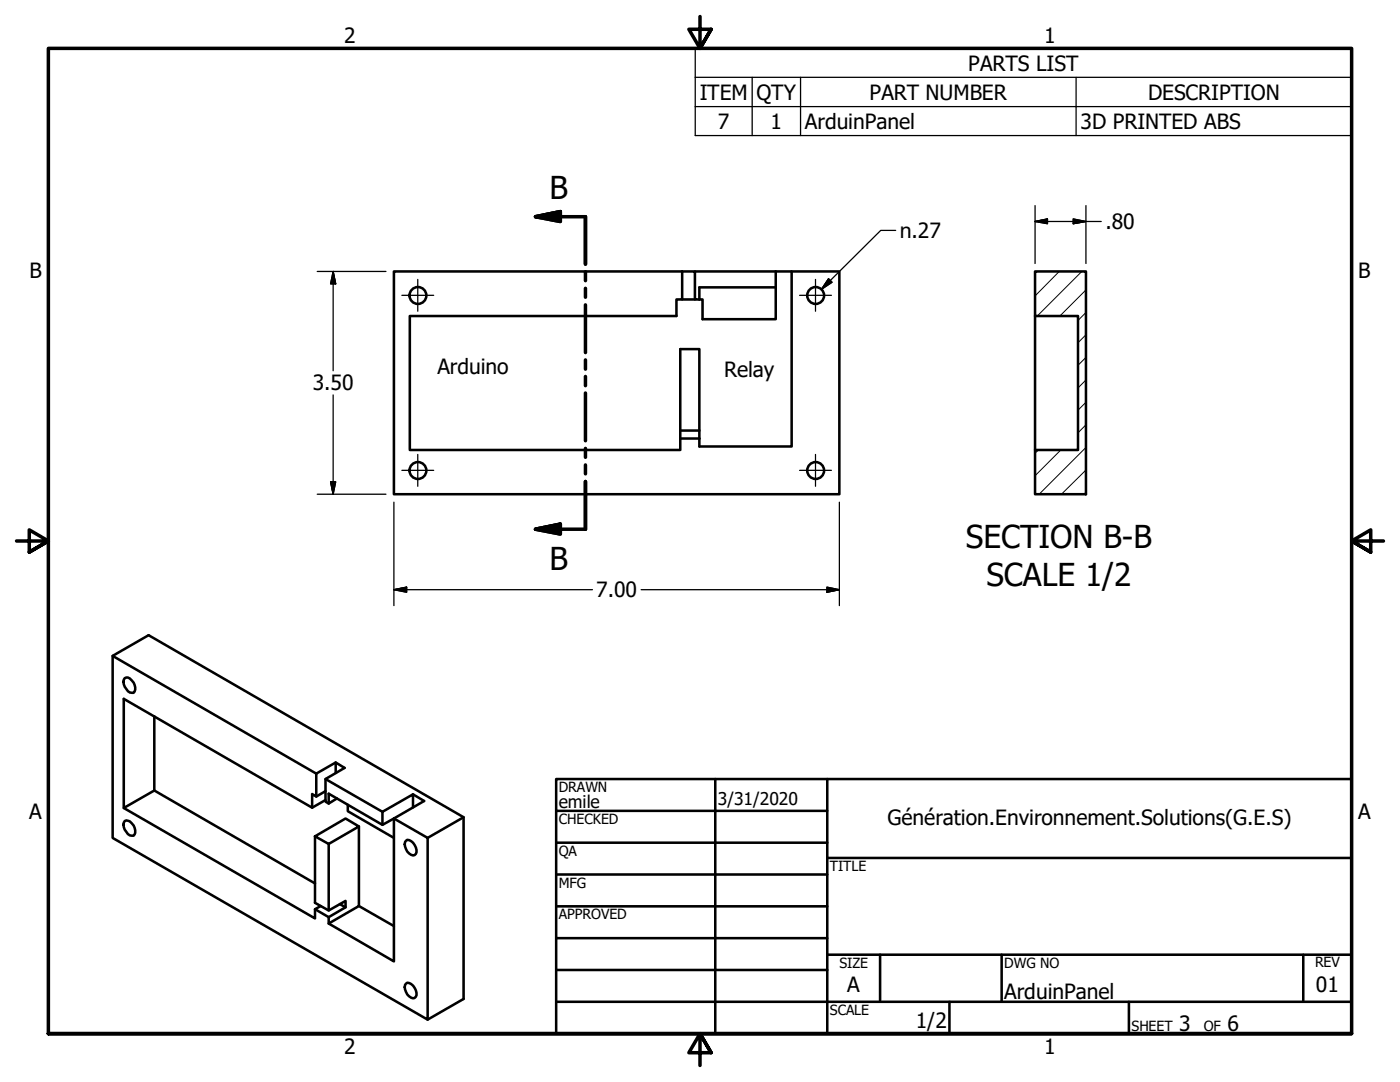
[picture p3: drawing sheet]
<svg xmlns="http://www.w3.org/2000/svg" width="279mm" height="216mm" viewBox="0 0 279 216" stroke-linecap="round" stroke-linejoin="round" font-family="sans-serif">
<!-- layer: Hatch (ANSI) -->
<g fill="none" stroke="#000" stroke-width=".2">
<path d="M206.9 54.2l-.3 .3M211.4 54.2l-4.8 4.9M215.9 54.2l-8.9 8.9M216.7 57.8l-5.2 5.3M216.7 75.8l-1.6 1.6M216.7 71.3l-1.6 1.6M216.7 66.8l-1.6 1.6M216.7 62.4l-1.6 1.5M207.3 89.8l-.7 .6M211.7 89.8l-5.1 5.1M216.7 98.2l-.4 .4M216.7 93.8l-4.9 4.8"/>
<path d="M216.7 89.3l-9.3 9.3M216.7 84.8l-1.6 1.6M216.7 80.3l-1.6 1.6"/>
</g>
<!-- layer: Visible (ANSI) -->
<g fill="none" stroke="#000" stroke-width=".51">
<path d="M136.1 54.2v5.6h-1.1v3.3h-53.2v26.7h54v-3.9M136.1 54.2h2.6v5.6h.9M136.1 54.2h-57.5v44.4h88.9v-44.4h-12.7M136.1 59.8h2.6M138.7 54.2h16.1M154.8 57.3v6.4h-14.6v-3.9h-.6M154.8 57.3h-15.2v2.5M154.8 54.2v3.1M158 54.2v34.9h-18.4v-1.6M206.6 54.2h10.1v44.4h-10.1v-8.8h8.5v-26.7h-8.5zM206.6 63.1v26.7M135.8 85.9v-16.2h3.8v16.2"/>
<path d="M135.8 85.9h3.8v1.6M135.8 87.5h3.8M22.5 130.9l7.2-4.2 62.8 36.4v36.2l-7.2 4.2M24.9 135.3a.98 .98 0 0 1 1.4 .5 1.84 1.84 0 0 1 .4 2.4 1.28 1.28 0 0 1-1.5-.7 1.81 1.81 0 0 1-.3-2.2zM30.8 142.9v14.8M63.1 154.4l-40.6-23.5v36.3l62.8 36.3v-36.3l-6.7-3.9-2.3 1.3-10.7-6.2v1.9l1.6-1M63.1 154.4v4.5l-.8-.5v2.8M65 159.6l-2.7 1.6-37.6-21.8v21.8l6.1-3.5 32.1 18.6M65 157.9l-1.9 1M65 155.4l11.3 6.6M67 154.2v-2.1l1.8 1.1-3.8 2.2v4.6l.6 .3M67 152.1l-3.9 2.3"/>
<path d="M82.4 158.5l2.2 1.3-6 3.5v28.5l-13-7.5M24.7 161.2l38.2 22.1v-1.9l1.1-.6M24.9 163.8a1.15 1.15 0 0 1 1.4 .5 1.84 1.84 0 0 1 .4 2.5 1.28 1.28 0 0 1-1.5-.8 1.81 1.81 0 0 1-.3-2.2zM62.9 166.9l6.1-3.6 2.6 1.6-6 3.5zM62.9 166.9v13.2l2.7 1.6 3.4-1.9v1.2l-3.4 2M65.6 168.4v13.3M69.4 160.6v1.3l9.2 5.3M71.6 164.9v15.9l-6 3.5v-1.3M76.3 162v2.6M81 167.8a1.02 1.02 0 0 1 1.4 .3 1.73 1.73 0 0 1 .3 2.5 1.88 1.88 0 0 1-1.9-1.7v-.9zM82.4 161.1v-2.6l-6.1 3.5M92.5 163.1l-7.2 4.1"/>
<path d="M62.9 181.4l2.7 1.6M67.8 180.4l1.2 .6M71.6 180.8l7 4M81 196.3a1.02 1.02 0 0 1 1.4 .4 1.73 1.73 0 0 1 .3 2.4 1.88 1.88 0 0 1-1.9-1.7v-.9z"/>
<circle cx="83.4" cy="59" r="1.68"/>
<circle cx="162.8" cy="59" r="1.68"/>
<circle cx="83.4" cy="93.9" r="1.68"/>
<circle cx="162.8" cy="93.9" r="1.68"/>
</g>
<!-- layer: Section Line (ANSI) -->
<path d="M106.9 43.2l4.9-1v2zM106.9 43.2h9.9v9.5M116.8 54.2v1.8M116.8 57.5v1.8M116.8 60.8v9.6M116.8 71.8v1.9M116.8 75.1v1.9M116.8 78.4v9.5M116.8 89.5v1.7M116.8 92.8v1.8M116.8 96.1v9.5h-9.9M106.9 105.6l4.9-1v2z" fill="none" stroke="#000" stroke-width=".7"/>
<path d="M106.9 43.2l4.9-1zM106.9 43.2l4.9-1v2zM106.9 105.6l4.9-1zM106.9 105.6l4.9-1v2z" fill="#000" stroke="#000" stroke-width=".7"/>
<!-- layer: Symbol (ANSI) -->
<path d="M138.7 15.4v-5.7h131v5.7M138.7 15.4h131v5.9M138.7 15.4v11.7h131v-5.8M150.1 15.4v11.7M159.8 15.4v11.7M214.8 15.4v11.7M138.7 21.3h131" fill="none" stroke="#000" stroke-width=".25"/>
<!-- layer: Border (ANSI) -->
<path d="M139.7 3.3v6.4l-2.2-3.9h4.4l-2.2 3.9 2.2-3.9M3.3 107.9h6.4l-3.9-2.2v4.5l3.9-2.3-3.9 2.3M276.1 107.9h-6.4l3.9-2.2v4.5l-3.9-2.3 3.9 2.3M9.7 206.2v-196.5h260v196.5h-260h260M141.9 210.1l-2.2-3.9 2.2 3.9h-4.4l2.2-3.9v6.4" fill="none" stroke="#000" stroke-width=".7"/>
<!-- layer: Title (ANSI) -->
<g fill="none" stroke="#000" stroke-width=".51">
<path d="M111 155.4h158.7v50.8h-158.7zM142.7 155.4v50.8M165.1 155.4v50.8M111 161.8h54.1M111 168.1h54.1M111 174.5h54.1M165.1 171.2h104.6M111 180.8h54.1M111 187.2h54.1M111 193.5h54.1M111 199.9h158.7M165.1 190.5h104.6"/>
<path d="M175.6 190.5v9.4M189.5 199.9v6.3M199.9 190.5v9.4M225.3 199.9v6.3M260.1 190.5v9.4"/>
</g>
<!-- layer: Dimension (ANSI) -->
<g fill="none" stroke="#000" stroke-width=".25">
<path d="M63.3 54.2h13.7M66.5 54.2l.5 2.4h-1zM66.5 54.2v19.8M165.4 55.6l.7 .7-2.1 1.4zM178.8 46h-3l-11.8 11.7M206.6 44.2l2.4-.5v.9zM206.6 44.2h13.2M206.6 41v11.6M214.2 43.7l2.5 .5-2.5 .4zM216.7 41v11.6M66.5 78.8v19.8M63.3 98.6h13.7"/>
<path d="M66 96.1h1l-.5 2.5zM78.6 117.7l2.6-.5v1zM78.6 117.7h39.6M78.6 100.2v20.6M128 117.7h39.5M165 117.2l2.5 .5-2.5 .5zM167.5 100.2v20.6"/>
</g>
<g fill="#000" stroke="#000" stroke-width=".25">
<path d="M66.5 54.2l.5 2.4zM66.5 54.2l.5 2.4h-1zM165.4 55.6l-1.4 2.1zM165.4 55.6l.7 .7-2.1 1.4zM206.6 44.2l2.4-.5zM206.6 44.2l2.4-.5v.9zM214.2 44.6l2.5-.4zM214.2 43.7l2.5 .5-2.5 .4zM66 96.1l.5 2.5zM66 96.1h1l-.5 2.5zM78.6 117.7l2.6-.5zM78.6 117.7l2.6-.5v1z"/>
<path d="M165 118.2l2.5-.5zM165 117.2l2.5 .5-2.5 .5z"/>
</g>
<!-- layer: Center Mark (ANSI) -->
<path d="M80.2 58.9h6.4M83.4 55.8v6.3M159.6 58.9h6.3M162.8 55.8v6.3M80.2 93.9h6.4M83.4 90.7v6.3M159.6 93.9h6.3M162.8 90.7v6.3" fill="none" stroke="#000" stroke-width=".25"/>
<g font-size="6.3">
<text x="109.7" y="39.7">B</text>
<text x="109.7" y="113.7">B</text>
<text x="192.8" y="109.3">SECTION B-B</text>
<text x="196.8" y="116.9">SCALE 1/2</text>
</g>
<text font-size="4.3" x="179.6" y="47.5">n.27</text>
<g font-size="4.2">
<text x="68.7" y="8.6">2</text>
<text x="208.4" y="8.6">1</text>
<text x="193.2" y="14.1">PARTS LIST</text>
<text x="139.6" y="19.9">ITEM</text>
<text x="151" y="19.9">QTY</text>
<text x="173.5" y="19.9">PART NUMBER</text>
<text x="229.1" y="19.9">DESCRIPTION</text>
<text x="143.3" y="25.7">7</text>
<text x="153.8" y="25.7">1</text>
<text x="160.7" y="25.8">ArduinPanel</text>
<text x="215.6" y="25.7">3D PRINTED ABS</text>
<text x="220.6" y="45.7">.80</text>
<text x="5.9" y="55.5">B</text>
<text x="271.1" y="55.5">B</text>
<text x="62.4" y="77.9">3.50</text>
<text x="87.3" y="74.6">Arduino</text>
<text x="144.5" y="75.3">Relay</text>
<text x="119" y="119.2">7.00</text>
<text x="5.8" y="163.4">A</text>
<text x="177.1" y="164.6">Génération.Environnement.Solutions(G.E.S)</text>
<text x="271" y="163.4">A</text>
<text x="169.1" y="198">A</text>
<text x="262.6" y="198">01</text>
<text x="200.4" y="199.3">ArduinPanel</text>
<text x="182.8" y="205.1">1/2</text>
<text x="235.3" y="205.7">3</text>
<text x="245" y="205.7">6</text>
<text x="68.7" y="210.3">2</text>
<text x="208.4" y="210.3">1</text>
</g>
<g font-size="3.5">
<text x="111.5" y="161.2">emile</text>
<text x="143.3" y="160.7">3/31/2020</text>
</g>
<g font-size="2.8">
<text x="111.5" y="158">DRAWN</text>
<text x="111.5" y="164.4">CHECKED</text>
<text x="111.5" y="170.8">QA</text>
<text x="165.6" y="173.7">TITLE</text>
<text x="111.5" y="177.1">MFG</text>
<text x="111.5" y="183.5">APPROVED</text>
<text x="167.5" y="193.1">SIZE</text>
<text x="200.4" y="193.1">DWG NO</text>
<text x="262.4" y="193">REV</text>
<text x="165.6" y="202.5">SCALE</text>
<text x="225.8" y="205.7">SHEET</text>
<text x="240.2" y="205.7">OF</text>
</g>
</svg>
